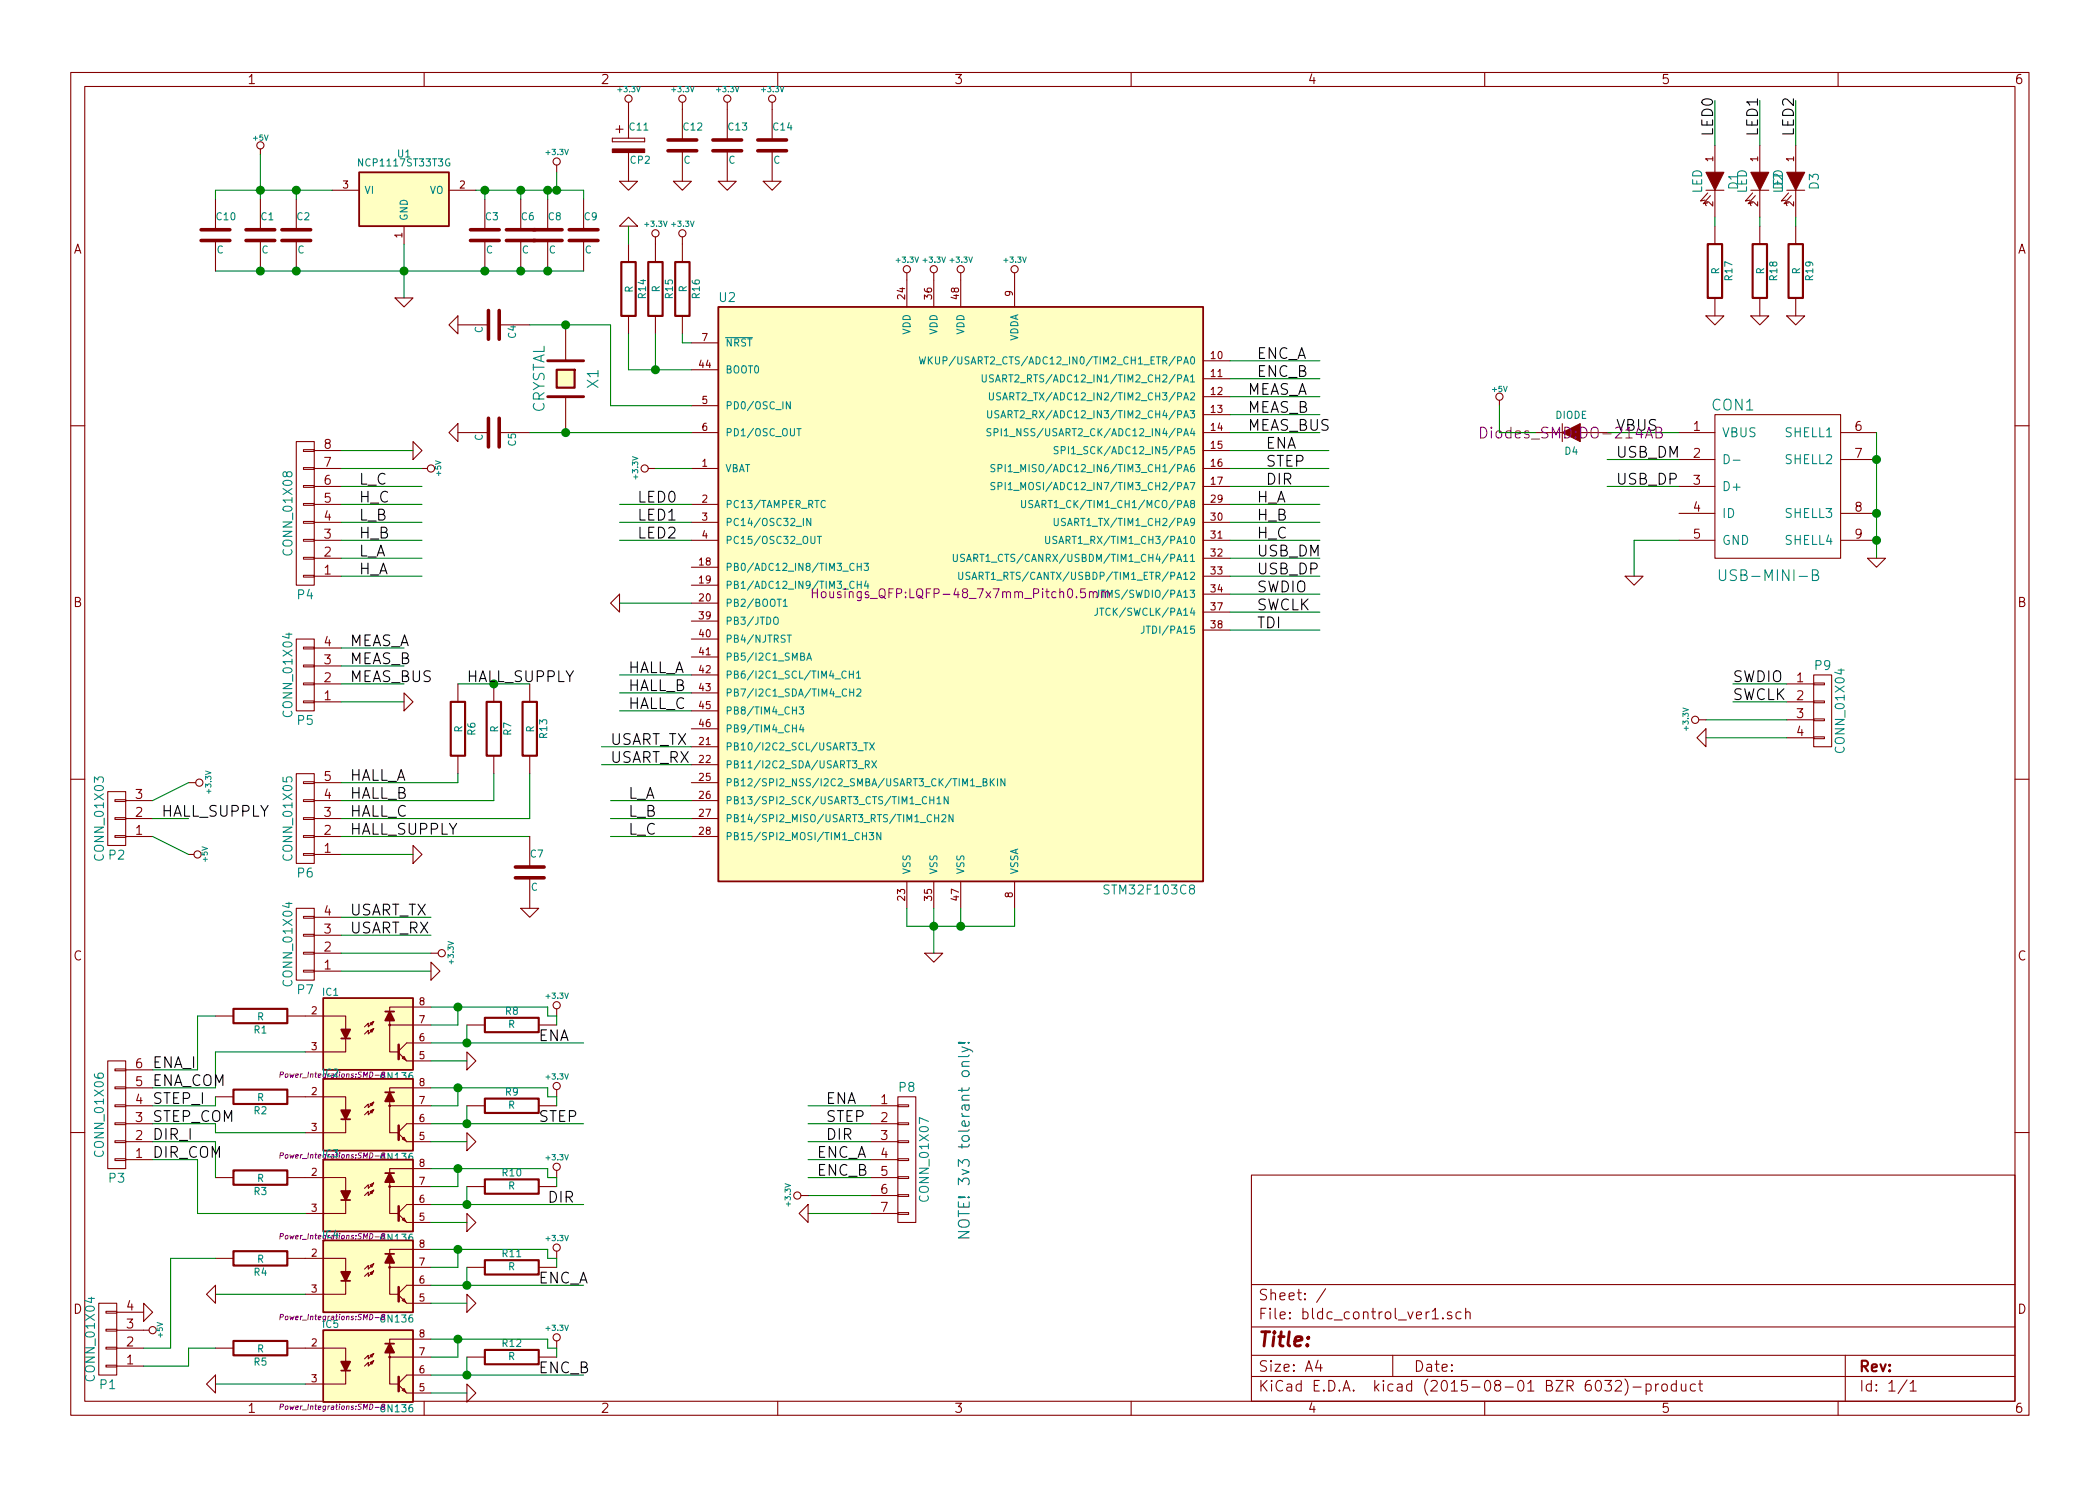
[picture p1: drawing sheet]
EESchema Schematic File Version 2
LIBS:power
LIBS:device
LIBS:transistors
LIBS:conn
LIBS:linear
LIBS:regul
LIBS:74xx
LIBS:cmos4000
LIBS:adc-dac
LIBS:memory
LIBS:xilinx
LIBS:microcontrollers
LIBS:dsp
LIBS:microchip
LIBS:analog_switches
LIBS:motorola
LIBS:texas
LIBS:intel
LIBS:audio
LIBS:interface
LIBS:digital-audio
LIBS:philips
LIBS:display
LIBS:cypress
LIBS:siliconi
LIBS:opto
LIBS:atmel
LIBS:contrib
LIBS:valves
LIBS:stm32
LIBS:bldc_control_ver1-cache
EELAYER 25 0
EELAYER END
$Descr A4 11693 8268
encoding utf-8
Sheet 1 1
Title ""
Date ""
Rev ""
Comp ""
Comment1 ""
Comment2 ""
Comment3 ""
Comment4 ""
$EndDescr
$Comp
L STM32F103C8 U2
U 1 1
P 5350 3300
F 0 "U2" H 4050 4950 50  0000 C CNN
F 1 "STM32F103C8" H 6400 1650 50  0000 C CNN
F 2 "Housings_QFP:LQFP-48_7x7mm_Pitch0.5mm" H 5350 3300 50  0000 C CNN
F 3 "" H 5350 3300 60  0000 C CNN
	1    5350 3300
	1    0    0    -1  
$EndComp
$Comp
L CONN_01X08 P4
U 1 1
P 1700 2850
F 0 "P4" H 1700 3300 50  0000 C CNN
F 1 "CONN_01X08" V 1800 2850 50  0000 C CNN
F 2 "Pin_Headers:Pin_Header_Straight_1x08" H 1700 2850 60  0001 C CNN
F 3 "" H 1700 2850 60  0000 C CNN
	1    1700 2850
	-1   0    0    1   
$EndComp
$Comp
L GND #PWR01
U 1 1
P 2300 2500
F 0 "#PWR01" H 2300 2500 30  0001 C CNN
F 1 "GND" H 2300 2430 30  0001 C CNN
F 2 "" H 2300 2500 60  0000 C CNN
F 3 "" H 2300 2500 60  0000 C CNN
	1    2300 2500
	0    -1   -1   0   
$EndComp
$Comp
L +5V #PWR02
U 1 1
P 2350 2600
F 0 "#PWR02" H 2350 2690 20  0001 C CNN
F 1 "+5V" H 2350 2690 30  0000 C CNN
F 2 "" H 2350 2600 60  0000 C CNN
F 3 "" H 2350 2600 60  0000 C CNN
	1    2350 2600
	0    1    1    0   
$EndComp
Wire Wire Line
	1900 2500 2300 2500
Wire Wire Line
	2350 2600 1900 2600
Wire Wire Line
	1900 2700 2350 2700
Wire Wire Line
	1900 2800 2350 2800
Wire Wire Line
	1900 2900 2350 2900
Wire Wire Line
	1900 3000 2350 3000
Wire Wire Line
	1900 3100 2350 3100
Wire Wire Line
	1900 3200 2350 3200
Text Label 2000 2700 0    60   ~ 0
L_C
Text Label 2000 2800 0    60   ~ 0
H_C
Text Label 2000 2900 0    60   ~ 0
L_B
Text Label 2000 3000 0    60   ~ 0
H_B
Text Label 2000 3100 0    60   ~ 0
L_A
Text Label 2000 3200 0    60   ~ 0
H_A
$Comp
L NCP1117ST33T3G U1
U 1 1
P 2250 1100
F 0 "U1" H 2250 1350 40  0000 C CNN
F 1 "NCP1117ST33T3G" H 2250 1300 40  0000 C CNN
F 2 "acronet:SOT223_S" H 2250 1100 60  0001 C CNN
F 3 "" H 2250 1100 60  0000 C CNN
	1    2250 1100
	1    0    0    -1  
$EndComp
$Comp
L +5V #PWR03
U 1 1
P 1450 850
F 0 "#PWR03" H 1450 940 20  0001 C CNN
F 1 "+5V" H 1450 940 30  0000 C CNN
F 2 "" H 1450 850 60  0000 C CNN
F 3 "" H 1450 850 60  0000 C CNN
	1    1450 850 
	1    0    0    -1  
$EndComp
Wire Wire Line
	1450 850  1450 1100
Wire Wire Line
	1200 1050 1850 1050
$Comp
L GND #PWR04
U 1 1
P 2250 1650
F 0 "#PWR04" H 2250 1650 30  0001 C CNN
F 1 "GND" H 2250 1580 30  0001 C CNN
F 2 "" H 2250 1650 60  0000 C CNN
F 3 "" H 2250 1650 60  0000 C CNN
	1    2250 1650
	1    0    0    -1  
$EndComp
Wire Wire Line
	2250 1350 2250 1650
$Comp
L +3.3V #PWR05
U 1 1
P 3100 950
F 0 "#PWR05" H 3100 910 30  0001 C CNN
F 1 "+3.3V" H 3100 1060 30  0000 C CNN
F 2 "" H 3100 950 60  0000 C CNN
F 3 "" H 3100 950 60  0000 C CNN
	1    3100 950 
	1    0    0    -1  
$EndComp
Wire Wire Line
	2650 1050 3250 1050
Wire Wire Line
	3100 1050 3100 950 
$Comp
L +3.3V #PWR06
U 1 1
P 5050 1550
F 0 "#PWR06" H 5050 1510 30  0001 C CNN
F 1 "+3.3V" H 5050 1660 30  0000 C CNN
F 2 "" H 5050 1550 60  0000 C CNN
F 3 "" H 5050 1550 60  0000 C CNN
	1    5050 1550
	1    0    0    -1  
$EndComp
$Comp
L +3.3V #PWR07
U 1 1
P 5200 1550
F 0 "#PWR07" H 5200 1510 30  0001 C CNN
F 1 "+3.3V" H 5200 1660 30  0000 C CNN
F 2 "" H 5200 1550 60  0000 C CNN
F 3 "" H 5200 1550 60  0000 C CNN
	1    5200 1550
	1    0    0    -1  
$EndComp
$Comp
L +3.3V #PWR08
U 1 1
P 5350 1550
F 0 "#PWR08" H 5350 1510 30  0001 C CNN
F 1 "+3.3V" H 5350 1660 30  0000 C CNN
F 2 "" H 5350 1550 60  0000 C CNN
F 3 "" H 5350 1550 60  0000 C CNN
	1    5350 1550
	1    0    0    -1  
$EndComp
$Comp
L GND #PWR09
U 1 1
P 5200 5300
F 0 "#PWR09" H 5200 5300 30  0001 C CNN
F 1 "GND" H 5200 5230 30  0001 C CNN
F 2 "" H 5200 5300 60  0000 C CNN
F 3 "" H 5200 5300 60  0000 C CNN
	1    5200 5300
	1    0    0    -1  
$EndComp
Wire Wire Line
	5050 5050 5050 5150
Wire Wire Line
	5050 5150 5650 5150
Wire Wire Line
	5650 5150 5650 5050
Wire Wire Line
	5200 5050 5200 5300
Connection ~ 5200 5150
Wire Wire Line
	5350 5050 5350 5150
Connection ~ 5350 5150
$Comp
L +3.3V #PWR010
U 1 1
P 5650 1550
F 0 "#PWR010" H 5650 1510 30  0001 C CNN
F 1 "+3.3V" H 5650 1660 30  0000 C CNN
F 2 "" H 5650 1550 60  0000 C CNN
F 3 "" H 5650 1550 60  0000 C CNN
	1    5650 1550
	1    0    0    -1  
$EndComp
$Comp
L R R16
U 1 1
P 3800 1600
F 0 "R16" V 3880 1600 40  0000 C CNN
F 1 "R" V 3807 1601 40  0000 C CNN
F 2 "Resistors_SMD:R_0805" V 3730 1600 30  0001 C CNN
F 3 "" H 3800 1600 30  0000 C CNN
	1    3800 1600
	1    0    0    -1  
$EndComp
Wire Wire Line
	3850 1900 3800 1900
Wire Wire Line
	3800 1900 3800 1850
$Comp
L +3.3V #PWR011
U 1 1
P 3800 1350
F 0 "#PWR011" H 3800 1310 30  0001 C CNN
F 1 "+3.3V" H 3800 1460 30  0000 C CNN
F 2 "" H 3800 1350 60  0000 C CNN
F 3 "" H 3800 1350 60  0000 C CNN
	1    3800 1350
	1    0    0    -1  
$EndComp
$Comp
L CRYSTAL X1
U 1 1
P 3150 2100
F 0 "X1" H 3150 2250 60  0000 C CNN
F 1 "CRYSTAL" H 3150 1950 60  0000 C CNN
F 2 "Crystals:Crystal_HC49-U_Vertical" H 3150 2100 60  0001 C CNN
F 3 "" H 3150 2100 60  0000 C CNN
	1    3150 2100
	0    1    1    0   
$EndComp
$Comp
L C C4
U 1 1
P 2750 1800
F 0 "C4" H 2750 1900 40  0000 L CNN
F 1 "C" H 2756 1715 40  0000 L CNN
F 2 "Capacitors_SMD:C_1206" H 2788 1650 30  0001 C CNN
F 3 "" H 2750 1800 60  0000 C CNN
	1    2750 1800
	0    1    1    0   
$EndComp
$Comp
L C C5
U 1 1
P 2750 2400
F 0 "C5" H 2750 2500 40  0000 L CNN
F 1 "C" H 2756 2315 40  0000 L CNN
F 2 "Capacitors_SMD:C_1206" H 2788 2250 30  0001 C CNN
F 3 "" H 2750 2400 60  0000 C CNN
	1    2750 2400
	0    1    1    0   
$EndComp
Wire Wire Line
	2950 1800 3400 1800
Wire Wire Line
	2950 2400 3850 2400
Wire Wire Line
	3850 2250 3400 2250
Wire Wire Line
	3400 2250 3400 1800
Connection ~ 3150 1800
Connection ~ 3150 2400
$Comp
L GND #PWR012
U 1 1
P 2550 2400
F 0 "#PWR012" H 2550 2400 30  0001 C CNN
F 1 "GND" H 2550 2330 30  0001 C CNN
F 2 "" H 2550 2400 60  0000 C CNN
F 3 "" H 2550 2400 60  0000 C CNN
	1    2550 2400
	0    1    1    0   
$EndComp
$Comp
L GND #PWR013
U 1 1
P 2550 1800
F 0 "#PWR013" H 2550 1800 30  0001 C CNN
F 1 "GND" H 2550 1730 30  0001 C CNN
F 2 "" H 2550 1800 60  0000 C CNN
F 3 "" H 2550 1800 60  0000 C CNN
	1    2550 1800
	0    1    1    0   
$EndComp
Wire Wire Line
	6850 2800 7350 2800
Wire Wire Line
	6850 2900 7350 2900
Wire Wire Line
	6850 3000 7350 3000
Wire Wire Line
	3850 4450 3400 4450
Wire Wire Line
	3850 4550 3400 4550
Wire Wire Line
	3850 4650 3400 4650
Text Label 7000 2800 0    60   ~ 0
H_A
Text Label 7000 2900 0    60   ~ 0
H_B
Text Label 7000 3000 0    60   ~ 0
H_C
Text Label 3500 4450 0    60   ~ 0
L_A
Text Label 3500 4550 0    60   ~ 0
L_B
Text Label 3500 4650 0    60   ~ 0
L_C
Wire Wire Line
	3850 3750 3450 3750
Wire Wire Line
	3850 3850 3450 3850
Wire Wire Line
	3450 3950 3850 3950
Text Label 3500 3750 0    60   ~ 0
HALL_A
Text Label 3500 3850 0    60   ~ 0
HALL_B
Text Label 3500 3950 0    60   ~ 0
HALL_C
Wire Wire Line
	6850 2000 7350 2000
Wire Wire Line
	6850 2100 7350 2100
Text Label 7000 2000 0    60   ~ 0
ENC_A
Text Label 7000 2100 0    60   ~ 0
ENC_B
Wire Wire Line
	3850 4150 3350 4150
Wire Wire Line
	3850 4250 3350 4250
Wire Wire Line
	6850 3100 7350 3100
Wire Wire Line
	6850 3200 7350 3200
Text Label 7000 3100 0    60   ~ 0
USB_DM
Text Label 7000 3200 0    60   ~ 0
USB_DP
Wire Wire Line
	6850 3300 7350 3300
Wire Wire Line
	6850 3400 7350 3400
Text Label 7000 3300 0    60   ~ 0
SWDIO
Text Label 7000 3400 0    60   ~ 0
SWCLK
Text Label 3400 4150 0    60   ~ 0
USART_TX
Text Label 3400 4250 0    60   ~ 0
USART_RX
Wire Wire Line
	6850 2600 7400 2600
Wire Wire Line
	6850 2700 7400 2700
Text Label 7050 2600 0    60   ~ 0
STEP
Text Label 7050 2700 0    60   ~ 0
DIR
Wire Wire Line
	6850 2500 7400 2500
Text Label 7050 2500 0    60   ~ 0
ENA
Wire Wire Line
	6850 2200 7350 2200
Wire Wire Line
	6850 2300 7350 2300
Wire Wire Line
	6850 2400 7350 2400
Text Label 6950 2200 0    60   ~ 0
MEAS_A
Text Label 6950 2300 0    60   ~ 0
MEAS_B
Text Label 6950 2400 0    60   ~ 0
MEAS_BUS
$Comp
L CONN_01X04 P5
U 1 1
P 1700 3750
F 0 "P5" H 1700 4000 50  0000 C CNN
F 1 "CONN_01X04" V 1800 3750 50  0000 C CNN
F 2 "Pin_Headers:Pin_Header_Straight_1x04" H 1700 3750 60  0001 C CNN
F 3 "" H 1700 3750 60  0000 C CNN
	1    1700 3750
	-1   0    0    1   
$EndComp
Wire Wire Line
	1900 3900 2250 3900
$Comp
L GND #PWR014
U 1 1
P 2250 3900
F 0 "#PWR014" H 2250 3900 30  0001 C CNN
F 1 "GND" H 2250 3830 30  0001 C CNN
F 2 "" H 2250 3900 60  0000 C CNN
F 3 "" H 2250 3900 60  0000 C CNN
	1    2250 3900
	0    -1   -1   0   
$EndComp
Wire Wire Line
	1900 3800 2250 3800
Wire Wire Line
	1900 3700 2250 3700
Wire Wire Line
	1900 3600 2250 3600
Text Label 1950 3800 0    60   ~ 0
MEAS_BUS
Text Label 1950 3700 0    60   ~ 0
MEAS_B
Text Label 1950 3600 0    60   ~ 0
MEAS_A
Wire Wire Line
	3850 2800 3450 2800
Wire Wire Line
	3450 2900 3850 2900
Wire Wire Line
	3850 3000 3450 3000
Text Label 3550 2800 0    60   ~ 0
LED0
Text Label 3550 2900 0    60   ~ 0
LED1
Text Label 3550 3000 0    60   ~ 0
LED2
$Comp
L C C1
U 1 1
P 1450 1300
F 0 "C1" H 1450 1400 40  0000 L CNN
F 1 "C" H 1456 1215 40  0000 L CNN
F 2 "Capacitors_SMD:C_1206" H 1488 1150 30  0001 C CNN
F 3 "" H 1450 1300 60  0000 C CNN
	1    1450 1300
	1    0    0    -1  
$EndComp
$Comp
L C C2
U 1 1
P 1650 1300
F 0 "C2" H 1650 1400 40  0000 L CNN
F 1 "C" H 1656 1215 40  0000 L CNN
F 2 "Capacitors_SMD:C_1206" H 1688 1150 30  0001 C CNN
F 3 "" H 1650 1300 60  0000 C CNN
	1    1650 1300
	1    0    0    -1  
$EndComp
$Comp
L C C3
U 1 1
P 2700 1300
F 0 "C3" H 2700 1400 40  0000 L CNN
F 1 "C" H 2706 1215 40  0000 L CNN
F 2 "Capacitors_SMD:C_1206" H 2738 1150 30  0001 C CNN
F 3 "" H 2700 1300 60  0000 C CNN
	1    2700 1300
	1    0    0    -1  
$EndComp
$Comp
L C C6
U 1 1
P 2900 1300
F 0 "C6" H 2900 1400 40  0000 L CNN
F 1 "C" H 2906 1215 40  0000 L CNN
F 2 "Capacitors_SMD:C_1206" H 2938 1150 30  0001 C CNN
F 3 "" H 2900 1300 60  0000 C CNN
	1    2900 1300
	1    0    0    -1  
$EndComp
$Comp
L C C8
U 1 1
P 3050 1300
F 0 "C8" H 3050 1400 40  0000 L CNN
F 1 "C" H 3056 1215 40  0000 L CNN
F 2 "Capacitors_SMD:C_1206" H 3088 1150 30  0001 C CNN
F 3 "" H 3050 1300 60  0000 C CNN
	1    3050 1300
	1    0    0    -1  
$EndComp
$Comp
L C C9
U 1 1
P 3250 1300
F 0 "C9" H 3250 1400 40  0000 L CNN
F 1 "C" H 3256 1215 40  0000 L CNN
F 2 "Capacitors_SMD:C_1206" H 3288 1150 30  0001 C CNN
F 3 "" H 3250 1300 60  0000 C CNN
	1    3250 1300
	1    0    0    -1  
$EndComp
Connection ~ 1450 1050
Wire Wire Line
	1650 1100 1650 1050
Connection ~ 1650 1050
Wire Wire Line
	1200 1500 3250 1500
Connection ~ 2250 1500
Connection ~ 1650 1500
Connection ~ 2700 1500
Connection ~ 2900 1500
Connection ~ 3050 1500
Wire Wire Line
	3250 1050 3250 1100
Connection ~ 3100 1050
Wire Wire Line
	3050 1100 3050 1050
Connection ~ 3050 1050
Wire Wire Line
	2900 1100 2900 1050
Connection ~ 2900 1050
Wire Wire Line
	2700 1100 2700 1050
Connection ~ 2700 1050
$Comp
L GND #PWR015
U 1 1
P 3450 3350
F 0 "#PWR015" H 3450 3350 30  0001 C CNN
F 1 "GND" H 3450 3280 30  0001 C CNN
F 2 "" H 3450 3350 60  0000 C CNN
F 3 "" H 3450 3350 60  0000 C CNN
	1    3450 3350
	0    1    1    0   
$EndComp
Wire Wire Line
	3850 3350 3450 3350
$Comp
L R R15
U 1 1
P 3650 1600
F 0 "R15" V 3730 1600 40  0000 C CNN
F 1 "R" V 3657 1601 40  0000 C CNN
F 2 "Resistors_SMD:R_0805" V 3580 1600 30  0001 C CNN
F 3 "" H 3650 1600 30  0000 C CNN
	1    3650 1600
	1    0    0    -1  
$EndComp
$Comp
L R R14
U 1 1
P 3500 1600
F 0 "R14" V 3580 1600 40  0000 C CNN
F 1 "R" V 3507 1601 40  0000 C CNN
F 2 "Resistors_SMD:R_0805" V 3430 1600 30  0001 C CNN
F 3 "" H 3500 1600 30  0000 C CNN
	1    3500 1600
	1    0    0    1   
$EndComp
$Comp
L +3.3V #PWR016
U 1 1
P 3650 1350
F 0 "#PWR016" H 3650 1310 30  0001 C CNN
F 1 "+3.3V" H 3650 1460 30  0000 C CNN
F 2 "" H 3650 1350 60  0000 C CNN
F 3 "" H 3650 1350 60  0000 C CNN
	1    3650 1350
	1    0    0    -1  
$EndComp
$Comp
L GND #PWR017
U 1 1
P 3500 1250
F 0 "#PWR017" H 3500 1250 30  0001 C CNN
F 1 "GND" H 3500 1180 30  0001 C CNN
F 2 "" H 3500 1250 60  0000 C CNN
F 3 "" H 3500 1250 60  0000 C CNN
	1    3500 1250
	-1   0    0    1   
$EndComp
Wire Wire Line
	3500 1250 3500 1350
Wire Wire Line
	3500 1850 3500 2050
Wire Wire Line
	3500 2050 3850 2050
Wire Wire Line
	3650 1850 3650 2050
Connection ~ 3650 2050
$Comp
L +3.3V #PWR018
U 1 1
P 3650 2600
F 0 "#PWR018" H 3650 2560 30  0001 C CNN
F 1 "+3.3V" H 3650 2710 30  0000 C CNN
F 2 "" H 3650 2600 60  0000 C CNN
F 3 "" H 3650 2600 60  0000 C CNN
	1    3650 2600
	0    -1   -1   0   
$EndComp
Wire Wire Line
	3650 2600 3850 2600
Wire Wire Line
	6850 3500 7350 3500
Text Label 7000 3500 0    60   ~ 0
TDI
$Comp
L LED D1
U 1 1
P 9550 1000
F 0 "D1" H 9550 1100 50  0000 C CNN
F 1 "LED" H 9550 900 50  0000 C CNN
F 2 "LEDs:LED-0805" H 9550 1000 60  0001 C CNN
F 3 "" H 9550 1000 60  0000 C CNN
	1    9550 1000
	0    1    1    0   
$EndComp
$Comp
L LED D2
U 1 1
P 9800 1000
F 0 "D2" H 9800 1100 50  0000 C CNN
F 1 "LED" H 9800 900 50  0000 C CNN
F 2 "LEDs:LED-0805" H 9800 1000 60  0001 C CNN
F 3 "" H 9800 1000 60  0000 C CNN
	1    9800 1000
	0    1    1    0   
$EndComp
$Comp
L LED D3
U 1 1
P 10000 1000
F 0 "D3" H 10000 1100 50  0000 C CNN
F 1 "LED" H 10000 900 50  0000 C CNN
F 2 "LEDs:LED-0805" H 10000 1000 60  0001 C CNN
F 3 "" H 10000 1000 60  0000 C CNN
	1    10000 1000
	0    1    1    0   
$EndComp
$Comp
L R R19
U 1 1
P 10000 1500
F 0 "R19" V 10080 1500 40  0000 C CNN
F 1 "R" V 10007 1501 40  0000 C CNN
F 2 "Resistors_SMD:R_0805" V 9930 1500 30  0001 C CNN
F 3 "" H 10000 1500 30  0000 C CNN
	1    10000 1500
	1    0    0    -1  
$EndComp
$Comp
L R R18
U 1 1
P 9800 1500
F 0 "R18" V 9880 1500 40  0000 C CNN
F 1 "R" V 9807 1501 40  0000 C CNN
F 2 "Resistors_SMD:R_0805" V 9730 1500 30  0001 C CNN
F 3 "" H 9800 1500 30  0000 C CNN
	1    9800 1500
	1    0    0    -1  
$EndComp
$Comp
L R R17
U 1 1
P 9550 1500
F 0 "R17" V 9630 1500 40  0000 C CNN
F 1 "R" V 9557 1501 40  0000 C CNN
F 2 "Resistors_SMD:R_0805" V 9480 1500 30  0001 C CNN
F 3 "" H 9550 1500 30  0000 C CNN
	1    9550 1500
	1    0    0    -1  
$EndComp
Wire Wire Line
	10000 1200 10000 1250
Wire Wire Line
	9800 1200 9800 1250
Wire Wire Line
	9550 1200 9550 1250
Wire Wire Line
	9550 800  9550 550 
Wire Wire Line
	9800 800  9800 550 
Wire Wire Line
	10000 800  10000 550 
Text Label 9550 750  1    60   ~ 0
LED0
Text Label 9800 750  1    60   ~ 0
LED1
Text Label 10000 750  1    60   ~ 0
LED2
$Comp
L GND #PWR019
U 1 1
P 9550 1750
F 0 "#PWR019" H 9550 1750 30  0001 C CNN
F 1 "GND" H 9550 1680 30  0001 C CNN
F 2 "" H 9550 1750 60  0000 C CNN
F 3 "" H 9550 1750 60  0000 C CNN
	1    9550 1750
	1    0    0    -1  
$EndComp
$Comp
L GND #PWR020
U 1 1
P 9800 1750
F 0 "#PWR020" H 9800 1750 30  0001 C CNN
F 1 "GND" H 9800 1680 30  0001 C CNN
F 2 "" H 9800 1750 60  0000 C CNN
F 3 "" H 9800 1750 60  0000 C CNN
	1    9800 1750
	1    0    0    -1  
$EndComp
$Comp
L GND #PWR021
U 1 1
P 10000 1750
F 0 "#PWR021" H 10000 1750 30  0001 C CNN
F 1 "GND" H 10000 1680 30  0001 C CNN
F 2 "" H 10000 1750 60  0000 C CNN
F 3 "" H 10000 1750 60  0000 C CNN
	1    10000 1750
	1    0    0    -1  
$EndComp
$Comp
L CONN_01X05 P6
U 1 1
P 1700 4550
F 0 "P6" H 1700 4850 50  0000 C CNN
F 1 "CONN_01X05" V 1800 4550 50  0000 C CNN
F 2 "w_conn_screw:mors_5p" H 1700 4550 60  0001 C CNN
F 3 "" H 1700 4550 60  0000 C CNN
	1    1700 4550
	-1   0    0    1   
$EndComp
Wire Wire Line
	1900 4350 2550 4350
Wire Wire Line
	1900 4450 2750 4450
Wire Wire Line
	1900 4550 2950 4550
Text Label 1950 4350 0    60   ~ 0
HALL_A
Text Label 1950 4450 0    60   ~ 0
HALL_B
Text Label 1950 4550 0    60   ~ 0
HALL_C
$Comp
L GND #PWR022
U 1 1
P 2300 4750
F 0 "#PWR022" H 2300 4750 30  0001 C CNN
F 1 "GND" H 2300 4680 30  0001 C CNN
F 2 "" H 2300 4750 60  0000 C CNN
F 3 "" H 2300 4750 60  0000 C CNN
	1    2300 4750
	0    -1   -1   0   
$EndComp
Wire Wire Line
	1900 4650 2950 4650
Wire Wire Line
	2300 4750 1900 4750
$Comp
L R R6
U 1 1
P 2550 4050
F 0 "R6" V 2630 4050 40  0000 C CNN
F 1 "R" V 2557 4051 40  0000 C CNN
F 2 "Resistors_SMD:R_0805" V 2480 4050 30  0001 C CNN
F 3 "" H 2550 4050 30  0000 C CNN
	1    2550 4050
	1    0    0    1   
$EndComp
$Comp
L R R7
U 1 1
P 2750 4050
F 0 "R7" V 2830 4050 40  0000 C CNN
F 1 "R" V 2757 4051 40  0000 C CNN
F 2 "Resistors_SMD:R_0805" V 2680 4050 30  0001 C CNN
F 3 "" H 2750 4050 30  0000 C CNN
	1    2750 4050
	1    0    0    1   
$EndComp
$Comp
L R R13
U 1 1
P 2950 4050
F 0 "R13" V 3030 4050 40  0000 C CNN
F 1 "R" V 2957 4051 40  0000 C CNN
F 2 "Resistors_SMD:R_0805" V 2880 4050 30  0001 C CNN
F 3 "" H 2950 4050 30  0000 C CNN
	1    2950 4050
	1    0    0    1   
$EndComp
Wire Wire Line
	2550 4350 2550 4300
Wire Wire Line
	2750 4450 2750 4300
Wire Wire Line
	2950 4550 2950 4300
$Comp
L USB-MINI-B CON1
U 1 1
P 9900 2700
F 0 "CON1" H 9650 3150 60  0000 C CNN
F 1 "USB-MINI-B" H 9850 2200 60  0000 C CNN
F 2 "Connect:USB_Mini-B" H 9900 2700 60  0001 C CNN
F 3 "" H 9900 2700 60  0000 C CNN
	1    9900 2700
	1    0    0    -1  
$EndComp
Wire Wire Line
	9350 2400 8950 2400
Text Label 9000 2400 0    60   ~ 0
VBUS
Wire Wire Line
	9350 2550 8950 2550
Wire Wire Line
	9350 2700 8950 2700
Wire Wire Line
	9350 3000 9100 3000
Wire Wire Line
	9100 3000 9100 3200
Wire Wire Line
	10450 2400 10450 3100
Connection ~ 10450 2550
Connection ~ 10450 2850
Text Label 9000 2550 0    60   ~ 0
USB_DM
Text Label 9000 2700 0    60   ~ 0
USB_DP
$Comp
L GND #PWR023
U 1 1
P 9100 3200
F 0 "#PWR023" H 9100 3200 30  0001 C CNN
F 1 "GND" H 9100 3130 30  0001 C CNN
F 2 "" H 9100 3200 60  0000 C CNN
F 3 "" H 9100 3200 60  0000 C CNN
	1    9100 3200
	1    0    0    -1  
$EndComp
$Comp
L GND #PWR024
U 1 1
P 10450 3100
F 0 "#PWR024" H 10450 3100 30  0001 C CNN
F 1 "GND" H 10450 3030 30  0001 C CNN
F 2 "" H 10450 3100 60  0000 C CNN
F 3 "" H 10450 3100 60  0000 C CNN
	1    10450 3100
	1    0    0    -1  
$EndComp
Connection ~ 10450 3000
$Comp
L CONN_01X04 P9
U 1 1
P 10150 3950
F 0 "P9" H 10150 4200 50  0000 C CNN
F 1 "CONN_01X04" V 10250 3950 50  0000 C CNN
F 2 "jst-ph:jst-ph-JST-PH4" H 10150 3950 60  0001 C CNN
F 3 "" H 10150 3950 60  0000 C CNN
	1    10150 3950
	1    0    0    -1  
$EndComp
Wire Wire Line
	9950 3800 9650 3800
Wire Wire Line
	9650 3900 9950 3900
Wire Wire Line
	9500 4000 9950 4000
Wire Wire Line
	9500 4100 9950 4100
Text Label 9650 3800 0    60   ~ 0
SWDIO
Text Label 9650 3900 0    60   ~ 0
SWCLK
$Comp
L GND #PWR025
U 1 1
P 9500 4100
F 0 "#PWR025" H 9500 4100 30  0001 C CNN
F 1 "GND" H 9500 4030 30  0001 C CNN
F 2 "" H 9500 4100 60  0000 C CNN
F 3 "" H 9500 4100 60  0000 C CNN
	1    9500 4100
	0    1    1    0   
$EndComp
$Comp
L +3.3V #PWR026
U 1 1
P 9500 4000
F 0 "#PWR026" H 9500 3960 30  0001 C CNN
F 1 "+3.3V" H 9500 4110 30  0000 C CNN
F 2 "" H 9500 4000 60  0000 C CNN
F 3 "" H 9500 4000 60  0000 C CNN
	1    9500 4000
	0    -1   -1   0   
$EndComp
$Comp
L CONN_01X04 P7
U 1 1
P 1700 5250
F 0 "P7" H 1700 5500 50  0000 C CNN
F 1 "CONN_01X04" V 1800 5250 50  0000 C CNN
F 2 "Pin_Headers:Pin_Header_Straight_1x04" H 1700 5250 60  0001 C CNN
F 3 "" H 1700 5250 60  0000 C CNN
	1    1700 5250
	-1   0    0    1   
$EndComp
Wire Wire Line
	1900 5100 2400 5100
Wire Wire Line
	1900 5200 2400 5200
Wire Wire Line
	1900 5300 2400 5300
Wire Wire Line
	1900 5400 2400 5400
Text Label 1950 5100 0    60   ~ 0
USART_TX
Text Label 1950 5200 0    60   ~ 0
USART_RX
$Comp
L GND #PWR027
U 1 1
P 2400 5400
F 0 "#PWR027" H 2400 5400 30  0001 C CNN
F 1 "GND" H 2400 5330 30  0001 C CNN
F 2 "" H 2400 5400 60  0000 C CNN
F 3 "" H 2400 5400 60  0000 C CNN
	1    2400 5400
	0    -1   -1   0   
$EndComp
$Comp
L +3.3V #PWR028
U 1 1
P 2400 5300
F 0 "#PWR028" H 2400 5260 30  0001 C CNN
F 1 "+3.3V" H 2400 5410 30  0000 C CNN
F 2 "" H 2400 5300 60  0000 C CNN
F 3 "" H 2400 5300 60  0000 C CNN
	1    2400 5300
	0    1    1    0   
$EndComp
Wire Wire Line
	2550 3800 2950 3800
Connection ~ 2750 3800
Text Label 2600 3800 0    60   ~ 0
HALL_SUPPLY
$Comp
L CONN_01X03 P2
U 1 1
P 650 4550
F 0 "P2" H 650 4750 50  0000 C CNN
F 1 "CONN_01X03" V 750 4550 50  0000 C CNN
F 2 "Pin_Headers:Pin_Header_Straight_1x03" H 650 4550 60  0001 C CNN
F 3 "" H 650 4550 60  0000 C CNN
	1    650  4550
	-1   0    0    1   
$EndComp
Text Label 900  4550 0    60   ~ 0
HALL_SUPPLY
Wire Wire Line
	850  4550 1050 4550
$Comp
L +3.3V #PWR029
U 1 1
P 1050 4350
F 0 "#PWR029" H 1050 4310 30  0001 C CNN
F 1 "+3.3V" H 1050 4460 30  0000 C CNN
F 2 "" H 1050 4350 60  0000 C CNN
F 3 "" H 1050 4350 60  0000 C CNN
	1    1050 4350
	0    1    1    0   
$EndComp
$Comp
L +5V #PWR030
U 1 1
P 1050 4750
F 0 "#PWR030" H 1050 4840 20  0001 C CNN
F 1 "+5V" H 1050 4840 30  0000 C CNN
F 2 "" H 1050 4750 60  0000 C CNN
F 3 "" H 1050 4750 60  0000 C CNN
	1    1050 4750
	0    1    1    0   
$EndComp
Wire Wire Line
	850  4450 1050 4350
Wire Wire Line
	850  4650 1050 4750
Text Label 1950 4650 0    60   ~ 0
HALL_SUPPLY
$Comp
L C C7
U 1 1
P 2950 4850
F 0 "C7" H 2950 4950 40  0000 L CNN
F 1 "C" H 2956 4765 40  0000 L CNN
F 2 "Capacitors_SMD:C_1206" H 2988 4700 30  0001 C CNN
F 3 "" H 2950 4850 60  0000 C CNN
	1    2950 4850
	1    0    0    -1  
$EndComp
$Comp
L GND #PWR031
U 1 1
P 2950 5050
F 0 "#PWR031" H 2950 5050 30  0001 C CNN
F 1 "GND" H 2950 4980 30  0001 C CNN
F 2 "" H 2950 5050 60  0000 C CNN
F 3 "" H 2950 5050 60  0000 C CNN
	1    2950 5050
	1    0    0    -1  
$EndComp
$Comp
L 6N136 IC1
U 1 1
P 2050 5750
F 0 "IC1" H 1840 5980 40  0000 C CNN
F 1 "6N136" H 2210 5510 40  0000 C CNN
F 2 "Power_Integrations:SMD-8" H 1850 5520 30  0000 C CIN
F 3 "" H 2050 5750 60  0000 C CNN
	1    2050 5750
	1    0    0    -1  
$EndComp
Wire Wire Line
	2400 5600 3050 5600
Connection ~ 2550 5600
Wire Wire Line
	2400 5800 3250 5800
$Comp
L R R8
U 1 1
P 2850 5700
F 0 "R8" V 2930 5700 40  0000 C CNN
F 1 "R" V 2857 5701 40  0000 C CNN
F 2 "Resistors_SMD:R_0805" V 2780 5700 30  0001 C CNN
F 3 "" H 2850 5700 30  0000 C CNN
	1    2850 5700
	0    -1   -1   0   
$EndComp
$Comp
L +3.3V #PWR032
U 1 1
P 3100 5650
F 0 "#PWR032" H 3100 5610 30  0001 C CNN
F 1 "+3.3V" H 3100 5760 30  0000 C CNN
F 2 "" H 3100 5650 60  0000 C CNN
F 3 "" H 3100 5650 60  0000 C CNN
	1    3100 5650
	1    0    0    -1  
$EndComp
$Comp
L GND #PWR033
U 1 1
P 2600 5900
F 0 "#PWR033" H 2600 5900 30  0001 C CNN
F 1 "GND" H 2600 5830 30  0001 C CNN
F 2 "" H 2600 5900 60  0000 C CNN
F 3 "" H 2600 5900 60  0000 C CNN
	1    2600 5900
	0    -1   -1   0   
$EndComp
Wire Wire Line
	2400 5900 2600 5900
$Comp
L R R1
U 1 1
P 1450 5650
F 0 "R1" V 1530 5650 40  0000 C CNN
F 1 "R" V 1457 5651 40  0000 C CNN
F 2 "Resistors_SMD:R_0805" V 1380 5650 30  0001 C CNN
F 3 "" H 1450 5650 30  0000 C CNN
	1    1450 5650
	0    1    1    0   
$EndComp
Wire Wire Line
	1200 5850 1700 5850
Text Label 3000 5800 0    60   ~ 0
ENA
Wire Wire Line
	2550 5600 2550 5700
Wire Wire Line
	3050 5600 3050 5650
Wire Wire Line
	3050 5650 3100 5650
Wire Wire Line
	3100 5650 3100 5700
$Comp
L 6N136 IC2
U 1 1
P 2050 6200
F 0 "IC2" H 1840 6430 40  0000 C CNN
F 1 "6N136" H 2210 5960 40  0000 C CNN
F 2 "Power_Integrations:SMD-8" H 1850 5970 30  0000 C CIN
F 3 "" H 2050 6200 60  0000 C CNN
	1    2050 6200
	1    0    0    -1  
$EndComp
Wire Wire Line
	2400 6050 3050 6050
Connection ~ 2550 6050
Wire Wire Line
	2400 6250 3250 6250
$Comp
L R R9
U 1 1
P 2850 6150
F 0 "R9" V 2930 6150 40  0000 C CNN
F 1 "R" V 2857 6151 40  0000 C CNN
F 2 "Resistors_SMD:R_0805" V 2780 6150 30  0001 C CNN
F 3 "" H 2850 6150 30  0000 C CNN
	1    2850 6150
	0    -1   -1   0   
$EndComp
$Comp
L +3.3V #PWR034
U 1 1
P 3100 6100
F 0 "#PWR034" H 3100 6060 30  0001 C CNN
F 1 "+3.3V" H 3100 6210 30  0000 C CNN
F 2 "" H 3100 6100 60  0000 C CNN
F 3 "" H 3100 6100 60  0000 C CNN
	1    3100 6100
	1    0    0    -1  
$EndComp
$Comp
L GND #PWR035
U 1 1
P 2600 6350
F 0 "#PWR035" H 2600 6350 30  0001 C CNN
F 1 "GND" H 2600 6280 30  0001 C CNN
F 2 "" H 2600 6350 60  0000 C CNN
F 3 "" H 2600 6350 60  0000 C CNN
	1    2600 6350
	0    -1   -1   0   
$EndComp
Wire Wire Line
	2400 6350 2600 6350
$Comp
L R R2
U 1 1
P 1450 6100
F 0 "R2" V 1530 6100 40  0000 C CNN
F 1 "R" V 1457 6101 40  0000 C CNN
F 2 "Resistors_SMD:R_0805" V 1380 6100 30  0001 C CNN
F 3 "" H 1450 6100 30  0000 C CNN
	1    1450 6100
	0    1    1    0   
$EndComp
Wire Wire Line
	1700 6300 1200 6300
Wire Wire Line
	2550 6050 2550 6150
Wire Wire Line
	3050 6050 3050 6100
Wire Wire Line
	3050 6100 3100 6100
Wire Wire Line
	3100 6100 3100 6150
$Comp
L 6N136 IC3
U 1 1
P 2050 6650
F 0 "IC3" H 1840 6880 40  0000 C CNN
F 1 "6N136" H 2210 6410 40  0000 C CNN
F 2 "Power_Integrations:SMD-8" H 1850 6420 30  0000 C CIN
F 3 "" H 2050 6650 60  0000 C CNN
	1    2050 6650
	1    0    0    -1  
$EndComp
Wire Wire Line
	2400 6500 3050 6500
Connection ~ 2550 6500
Wire Wire Line
	2400 6700 3250 6700
$Comp
L R R10
U 1 1
P 2850 6600
F 0 "R10" V 2930 6600 40  0000 C CNN
F 1 "R" V 2857 6601 40  0000 C CNN
F 2 "Resistors_SMD:R_0805" V 2780 6600 30  0001 C CNN
F 3 "" H 2850 6600 30  0000 C CNN
	1    2850 6600
	0    -1   -1   0   
$EndComp
$Comp
L +3.3V #PWR036
U 1 1
P 3100 6550
F 0 "#PWR036" H 3100 6510 30  0001 C CNN
F 1 "+3.3V" H 3100 6660 30  0000 C CNN
F 2 "" H 3100 6550 60  0000 C CNN
F 3 "" H 3100 6550 60  0000 C CNN
	1    3100 6550
	1    0    0    -1  
$EndComp
$Comp
L GND #PWR037
U 1 1
P 2600 6800
F 0 "#PWR037" H 2600 6800 30  0001 C CNN
F 1 "GND" H 2600 6730 30  0001 C CNN
F 2 "" H 2600 6800 60  0000 C CNN
F 3 "" H 2600 6800 60  0000 C CNN
	1    2600 6800
	0    -1   -1   0   
$EndComp
Wire Wire Line
	2400 6800 2600 6800
$Comp
L R R3
U 1 1
P 1450 6550
F 0 "R3" V 1530 6550 40  0000 C CNN
F 1 "R" V 1457 6551 40  0000 C CNN
F 2 "Resistors_SMD:R_0805" V 1380 6550 30  0001 C CNN
F 3 "" H 1450 6550 30  0000 C CNN
	1    1450 6550
	0    1    1    0   
$EndComp
Wire Wire Line
	1100 6750 1700 6750
Wire Wire Line
	2550 6500 2550 6600
Wire Wire Line
	3050 6500 3050 6550
Wire Wire Line
	3050 6550 3100 6550
Wire Wire Line
	3100 6550 3100 6600
$Comp
L 6N136 IC4
U 1 1
P 2050 7100
F 0 "IC4" H 1840 7330 40  0000 C CNN
F 1 "6N136" H 2210 6860 40  0000 C CNN
F 2 "Power_Integrations:SMD-8" H 1850 6870 30  0000 C CIN
F 3 "" H 2050 7100 60  0000 C CNN
	1    2050 7100
	1    0    0    -1  
$EndComp
Wire Wire Line
	2400 6950 3050 6950
Connection ~ 2550 6950
Wire Wire Line
	2400 7150 3250 7150
$Comp
L R R11
U 1 1
P 2850 7050
F 0 "R11" V 2930 7050 40  0000 C CNN
F 1 "R" V 2857 7051 40  0000 C CNN
F 2 "Resistors_SMD:R_0805" V 2780 7050 30  0001 C CNN
F 3 "" H 2850 7050 30  0000 C CNN
	1    2850 7050
	0    -1   -1   0   
$EndComp
$Comp
L +3.3V #PWR038
U 1 1
P 3100 7000
F 0 "#PWR038" H 3100 6960 30  0001 C CNN
F 1 "+3.3V" H 3100 7110 30  0000 C CNN
F 2 "" H 3100 7000 60  0000 C CNN
F 3 "" H 3100 7000 60  0000 C CNN
	1    3100 7000
	1    0    0    -1  
$EndComp
$Comp
L GND #PWR039
U 1 1
P 2600 7250
F 0 "#PWR039" H 2600 7250 30  0001 C CNN
F 1 "GND" H 2600 7180 30  0001 C CNN
F 2 "" H 2600 7250 60  0000 C CNN
F 3 "" H 2600 7250 60  0000 C CNN
	1    2600 7250
	0    -1   -1   0   
$EndComp
Wire Wire Line
	2400 7250 2600 7250
$Comp
L R R4
U 1 1
P 1450 7000
F 0 "R4" V 1530 7000 40  0000 C CNN
F 1 "R" V 1457 7001 40  0000 C CNN
F 2 "Resistors_SMD:R_0805" V 1380 7000 30  0001 C CNN
F 3 "" H 1450 7000 30  0000 C CNN
	1    1450 7000
	0    1    1    0   
$EndComp
Wire Wire Line
	1700 7200 1200 7200
Wire Wire Line
	2550 6950 2550 7050
Wire Wire Line
	3050 6950 3050 7000
Wire Wire Line
	3050 7000 3100 7000
Wire Wire Line
	3100 7000 3100 7050
$Comp
L 6N136 IC5
U 1 1
P 2050 7600
F 0 "IC5" H 1840 7830 40  0000 C CNN
F 1 "6N136" H 2210 7360 40  0000 C CNN
F 2 "Power_Integrations:SMD-8" H 1850 7370 30  0000 C CIN
F 3 "" H 2050 7600 60  0000 C CNN
	1    2050 7600
	1    0    0    -1  
$EndComp
Wire Wire Line
	2400 7650 3250 7650
$Comp
L R R12
U 1 1
P 2850 7550
F 0 "R12" V 2930 7550 40  0000 C CNN
F 1 "R" V 2857 7551 40  0000 C CNN
F 2 "Resistors_SMD:R_0805" V 2780 7550 30  0001 C CNN
F 3 "" H 2850 7550 30  0000 C CNN
	1    2850 7550
	0    -1   -1   0   
$EndComp
$Comp
L +3.3V #PWR040
U 1 1
P 3100 7500
F 0 "#PWR040" H 3100 7460 30  0001 C CNN
F 1 "+3.3V" H 3100 7610 30  0000 C CNN
F 2 "" H 3100 7500 60  0000 C CNN
F 3 "" H 3100 7500 60  0000 C CNN
	1    3100 7500
	1    0    0    -1  
$EndComp
$Comp
L GND #PWR041
U 1 1
P 2600 7750
F 0 "#PWR041" H 2600 7750 30  0001 C CNN
F 1 "GND" H 2600 7680 30  0001 C CNN
F 2 "" H 2600 7750 60  0000 C CNN
F 3 "" H 2600 7750 60  0000 C CNN
	1    2600 7750
	0    -1   -1   0   
$EndComp
Wire Wire Line
	2400 7750 2600 7750
$Comp
L R R5
U 1 1
P 1450 7500
F 0 "R5" V 1530 7500 40  0000 C CNN
F 1 "R" V 1457 7501 40  0000 C CNN
F 2 "Resistors_SMD:R_0805" V 1380 7500 30  0001 C CNN
F 3 "" H 1450 7500 30  0000 C CNN
	1    1450 7500
	0    1    1    0   
$EndComp
Wire Wire Line
	1700 7700 1200 7700
Wire Wire Line
	2550 7450 2550 7550
Wire Wire Line
	3050 7450 3050 7500
Wire Wire Line
	3050 7500 3100 7500
Wire Wire Line
	3100 7500 3100 7550
Text Label 3000 6250 0    60   ~ 0
STEP
Text Label 3050 6700 0    60   ~ 0
DIR
Text Label 3000 7150 0    60   ~ 0
ENC_A
Text Label 3000 7650 0    60   ~ 0
ENC_B
$Comp
L CONN_01X07 P8
U 1 1
P 5050 6450
F 0 "P8" H 5050 6850 50  0000 C CNN
F 1 "CONN_01X07" V 5150 6450 50  0000 C CNN
F 2 "Pin_Headers:Pin_Header_Straight_1x07" H 5050 6450 60  0001 C CNN
F 3 "" H 5050 6450 60  0000 C CNN
	1    5050 6450
	1    0    0    -1  
$EndComp
Wire Wire Line
	4850 6150 4500 6150
Wire Wire Line
	4500 6250 4850 6250
Wire Wire Line
	4850 6350 4500 6350
Wire Wire Line
	4500 6450 4850 6450
Wire Wire Line
	4850 6550 4500 6550
Wire Wire Line
	4500 6650 4850 6650
Wire Wire Line
	4500 6750 4850 6750
Text Label 4600 6150 0    60   ~ 0
ENA
Text Label 4600 6250 0    60   ~ 0
STEP
Text Label 4600 6350 0    60   ~ 0
DIR
Text Label 4550 6450 0    60   ~ 0
ENC_A
Text Label 4550 6550 0    60   ~ 0
ENC_B
$Comp
L +3.3V #PWR042
U 1 1
P 4500 6650
F 0 "#PWR042" H 4500 6610 30  0001 C CNN
F 1 "+3.3V" H 4500 6760 30  0000 C CNN
F 2 "" H 4500 6650 60  0000 C CNN
F 3 "" H 4500 6650 60  0000 C CNN
	1    4500 6650
	0    -1   -1   0   
$EndComp
$Comp
L GND #PWR043
U 1 1
P 4500 6750
F 0 "#PWR043" H 4500 6750 30  0001 C CNN
F 1 "GND" H 4500 6680 30  0001 C CNN
F 2 "" H 4500 6750 60  0000 C CNN
F 3 "" H 4500 6750 60  0000 C CNN
	1    4500 6750
	0    1    1    0   
$EndComp
Text Notes 5400 6900 1    60   ~ 0
NOTE! 3v3 tolerant only!
$Comp
L CONN_01X04 P1
U 1 1
P 600 7450
F 0 "P1" H 600 7700 50  0000 C CNN
F 1 "CONN_01X04" V 700 7450 50  0000 C CNN
F 2 "w_conn_screw:mors_4p" H 600 7450 60  0001 C CNN
F 3 "" H 600 7450 60  0000 C CNN
	1    600  7450
	-1   0    0    1   
$EndComp
Wire Wire Line
	800  7500 950  7500
Wire Wire Line
	950  7500 950  7000
Wire Wire Line
	950  7000 1200 7000
Wire Wire Line
	800  7600 1050 7600
Wire Wire Line
	1050 7600 1050 7500
Wire Wire Line
	1050 7500 1200 7500
$Comp
L +5V #PWR044
U 1 1
P 800 7400
F 0 "#PWR044" H 800 7490 20  0001 C CNN
F 1 "+5V" H 800 7490 30  0000 C CNN
F 2 "" H 800 7400 60  0000 C CNN
F 3 "" H 800 7400 60  0000 C CNN
	1    800  7400
	0    1    1    0   
$EndComp
$Comp
L GND #PWR045
U 1 1
P 800 7300
F 0 "#PWR045" H 800 7300 30  0001 C CNN
F 1 "GND" H 800 7230 30  0001 C CNN
F 2 "" H 800 7300 60  0000 C CNN
F 3 "" H 800 7300 60  0000 C CNN
	1    800  7300
	0    -1   -1   0   
$EndComp
$Comp
L GND #PWR046
U 1 1
P 1200 7200
F 0 "#PWR046" H 1200 7200 30  0001 C CNN
F 1 "GND" H 1200 7130 30  0001 C CNN
F 2 "" H 1200 7200 60  0000 C CNN
F 3 "" H 1200 7200 60  0000 C CNN
	1    1200 7200
	0    1    1    0   
$EndComp
$Comp
L GND #PWR047
U 1 1
P 1200 7700
F 0 "#PWR047" H 1200 7700 30  0001 C CNN
F 1 "GND" H 1200 7630 30  0001 C CNN
F 2 "" H 1200 7700 60  0000 C CNN
F 3 "" H 1200 7700 60  0000 C CNN
	1    1200 7700
	0    1    1    0   
$EndComp
$Comp
L CONN_01X06 P3
U 1 1
P 650 6200
F 0 "P3" H 650 6550 50  0000 C CNN
F 1 "CONN_01X06" V 750 6200 50  0000 C CNN
F 2 "Pin_Headers:Pin_Header_Straight_1x06" H 650 6200 60  0001 C CNN
F 3 "" H 650 6200 60  0000 C CNN
	1    650  6200
	-1   0    0    1   
$EndComp
Wire Wire Line
	850  6050 1200 6050
Wire Wire Line
	1200 6050 1200 5850
Wire Wire Line
	850  6150 1200 6150
Wire Wire Line
	1200 6150 1200 6100
Wire Wire Line
	1200 6300 1200 6250
Wire Wire Line
	1200 6250 850  6250
Wire Wire Line
	850  6350 1200 6350
Wire Wire Line
	1200 6350 1200 6550
Wire Wire Line
	850  6450 1100 6450
Wire Wire Line
	1100 6450 1100 6750
Wire Wire Line
	850  5950 1100 5950
Wire Wire Line
	1100 5950 1100 5650
Wire Wire Line
	1100 5650 1200 5650
Text Label 850  5950 0    60   ~ 0
ENA_I
Text Label 850  6050 0    60   ~ 0
ENA_COM
Text Label 850  6150 0    60   ~ 0
STEP_I
Text Label 850  6250 0    60   ~ 0
STEP_COM
Text Label 850  6350 0    60   ~ 0
DIR_I
Text Label 850  6450 0    60   ~ 0
DIR_COM
Wire Wire Line
	2400 7450 3050 7450
Wire Wire Line
	2550 7550 2400 7550
Connection ~ 2550 7450
Wire Wire Line
	2600 7550 2600 7650
Connection ~ 2600 7650
Wire Wire Line
	2550 7050 2400 7050
Wire Wire Line
	2600 7050 2600 7150
Connection ~ 2600 7150
Wire Wire Line
	2550 6600 2400 6600
Wire Wire Line
	2600 6600 2600 6700
Connection ~ 2600 6700
Wire Wire Line
	2550 6150 2400 6150
Wire Wire Line
	2600 6150 2600 6250
Connection ~ 2600 6250
Wire Wire Line
	2550 5700 2400 5700
Wire Wire Line
	2600 5700 2600 5800
Connection ~ 2600 5800
$Comp
L DIODE D4
U 1 1
P 8750 2400
F 0 "D4" H 8750 2500 40  0000 C CNN
F 1 "DIODE" H 8750 2300 40  0000 C CNN
F 2 "Diodes_SMD:DO-214AB" H 8750 2400 60  0000 C CNN
F 3 "" H 8750 2400 60  0000 C CNN
	1    8750 2400
	-1   0    0    1   
$EndComp
$Comp
L +5V #PWR048
U 1 1
P 8350 2250
F 0 "#PWR048" H 8350 2340 20  0001 C CNN
F 1 "+5V" H 8350 2340 30  0000 C CNN
F 2 "" H 8350 2250 60  0000 C CNN
F 3 "" H 8350 2250 60  0000 C CNN
	1    8350 2250
	1    0    0    -1  
$EndComp
Wire Wire Line
	8350 2250 8350 2400
Wire Wire Line
	8350 2400 8550 2400
$Comp
L CP2 C11
U 1 1
P 3500 800
F 0 "C11" H 3500 900 40  0000 L CNN
F 1 "CP2" H 3506 715 40  0000 L CNN
F 2 "Capacitors_Tantalum_SMD:TantalC_SizeC_EIA-6032_Reflow" H 3538 650 30  0001 C CNN
F 3 "" H 3500 800 60  0000 C CNN
	1    3500 800 
	1    0    0    -1  
$EndComp
$Comp
L +3.3V #PWR049
U 1 1
P 3500 600
F 0 "#PWR049" H 3500 560 30  0001 C CNN
F 1 "+3.3V" H 3500 710 30  0000 C CNN
F 2 "" H 3500 600 60  0000 C CNN
F 3 "" H 3500 600 60  0000 C CNN
	1    3500 600 
	1    0    0    -1  
$EndComp
$Comp
L GND #PWR050
U 1 1
P 3500 1000
F 0 "#PWR050" H 3500 1000 30  0001 C CNN
F 1 "GND" H 3500 930 30  0001 C CNN
F 2 "" H 3500 1000 60  0000 C CNN
F 3 "" H 3500 1000 60  0000 C CNN
	1    3500 1000
	1    0    0    -1  
$EndComp
$Comp
L C C12
U 1 1
P 3800 800
F 0 "C12" H 3800 900 40  0000 L CNN
F 1 "C" H 3806 715 40  0000 L CNN
F 2 "Capacitors_SMD:C_1206" H 3838 650 30  0001 C CNN
F 3 "" H 3800 800 60  0000 C CNN
	1    3800 800 
	1    0    0    -1  
$EndComp
$Comp
L C C13
U 1 1
P 4050 800
F 0 "C13" H 4050 900 40  0000 L CNN
F 1 "C" H 4056 715 40  0000 L CNN
F 2 "Capacitors_SMD:C_1206" H 4088 650 30  0001 C CNN
F 3 "" H 4050 800 60  0000 C CNN
	1    4050 800 
	1    0    0    -1  
$EndComp
$Comp
L C C14
U 1 1
P 4300 800
F 0 "C14" H 4300 900 40  0000 L CNN
F 1 "C" H 4306 715 40  0000 L CNN
F 2 "Capacitors_SMD:C_1206" H 4338 650 30  0001 C CNN
F 3 "" H 4300 800 60  0000 C CNN
	1    4300 800 
	1    0    0    -1  
$EndComp
$Comp
L C C10
U 1 1
P 1200 1300
F 0 "C10" H 1200 1400 40  0000 L CNN
F 1 "C" H 1206 1215 40  0000 L CNN
F 2 "Capacitors_SMD:C_1206" H 1238 1150 30  0001 C CNN
F 3 "" H 1200 1300 60  0000 C CNN
	1    1200 1300
	1    0    0    -1  
$EndComp
Wire Wire Line
	1200 1100 1200 1050
Connection ~ 1450 1500
$Comp
L GND #PWR051
U 1 1
P 3800 1000
F 0 "#PWR051" H 3800 1000 30  0001 C CNN
F 1 "GND" H 3800 930 30  0001 C CNN
F 2 "" H 3800 1000 60  0000 C CNN
F 3 "" H 3800 1000 60  0000 C CNN
	1    3800 1000
	1    0    0    -1  
$EndComp
$Comp
L GND #PWR052
U 1 1
P 4050 1000
F 0 "#PWR052" H 4050 1000 30  0001 C CNN
F 1 "GND" H 4050 930 30  0001 C CNN
F 2 "" H 4050 1000 60  0000 C CNN
F 3 "" H 4050 1000 60  0000 C CNN
	1    4050 1000
	1    0    0    -1  
$EndComp
$Comp
L GND #PWR053
U 1 1
P 4300 1000
F 0 "#PWR053" H 4300 1000 30  0001 C CNN
F 1 "GND" H 4300 930 30  0001 C CNN
F 2 "" H 4300 1000 60  0000 C CNN
F 3 "" H 4300 1000 60  0000 C CNN
	1    4300 1000
	1    0    0    -1  
$EndComp
$Comp
L +3.3V #PWR054
U 1 1
P 3800 600
F 0 "#PWR054" H 3800 560 30  0001 C CNN
F 1 "+3.3V" H 3800 710 30  0000 C CNN
F 2 "" H 3800 600 60  0000 C CNN
F 3 "" H 3800 600 60  0000 C CNN
	1    3800 600 
	1    0    0    -1  
$EndComp
$Comp
L +3.3V #PWR055
U 1 1
P 4050 600
F 0 "#PWR055" H 4050 560 30  0001 C CNN
F 1 "+3.3V" H 4050 710 30  0000 C CNN
F 2 "" H 4050 600 60  0000 C CNN
F 3 "" H 4050 600 60  0000 C CNN
	1    4050 600 
	1    0    0    -1  
$EndComp
$Comp
L +3.3V #PWR056
U 1 1
P 4300 600
F 0 "#PWR056" H 4300 560 30  0001 C CNN
F 1 "+3.3V" H 4300 710 30  0000 C CNN
F 2 "" H 4300 600 60  0000 C CNN
F 3 "" H 4300 600 60  0000 C CNN
	1    4300 600 
	1    0    0    -1  
$EndComp
$EndSCHEMATC
